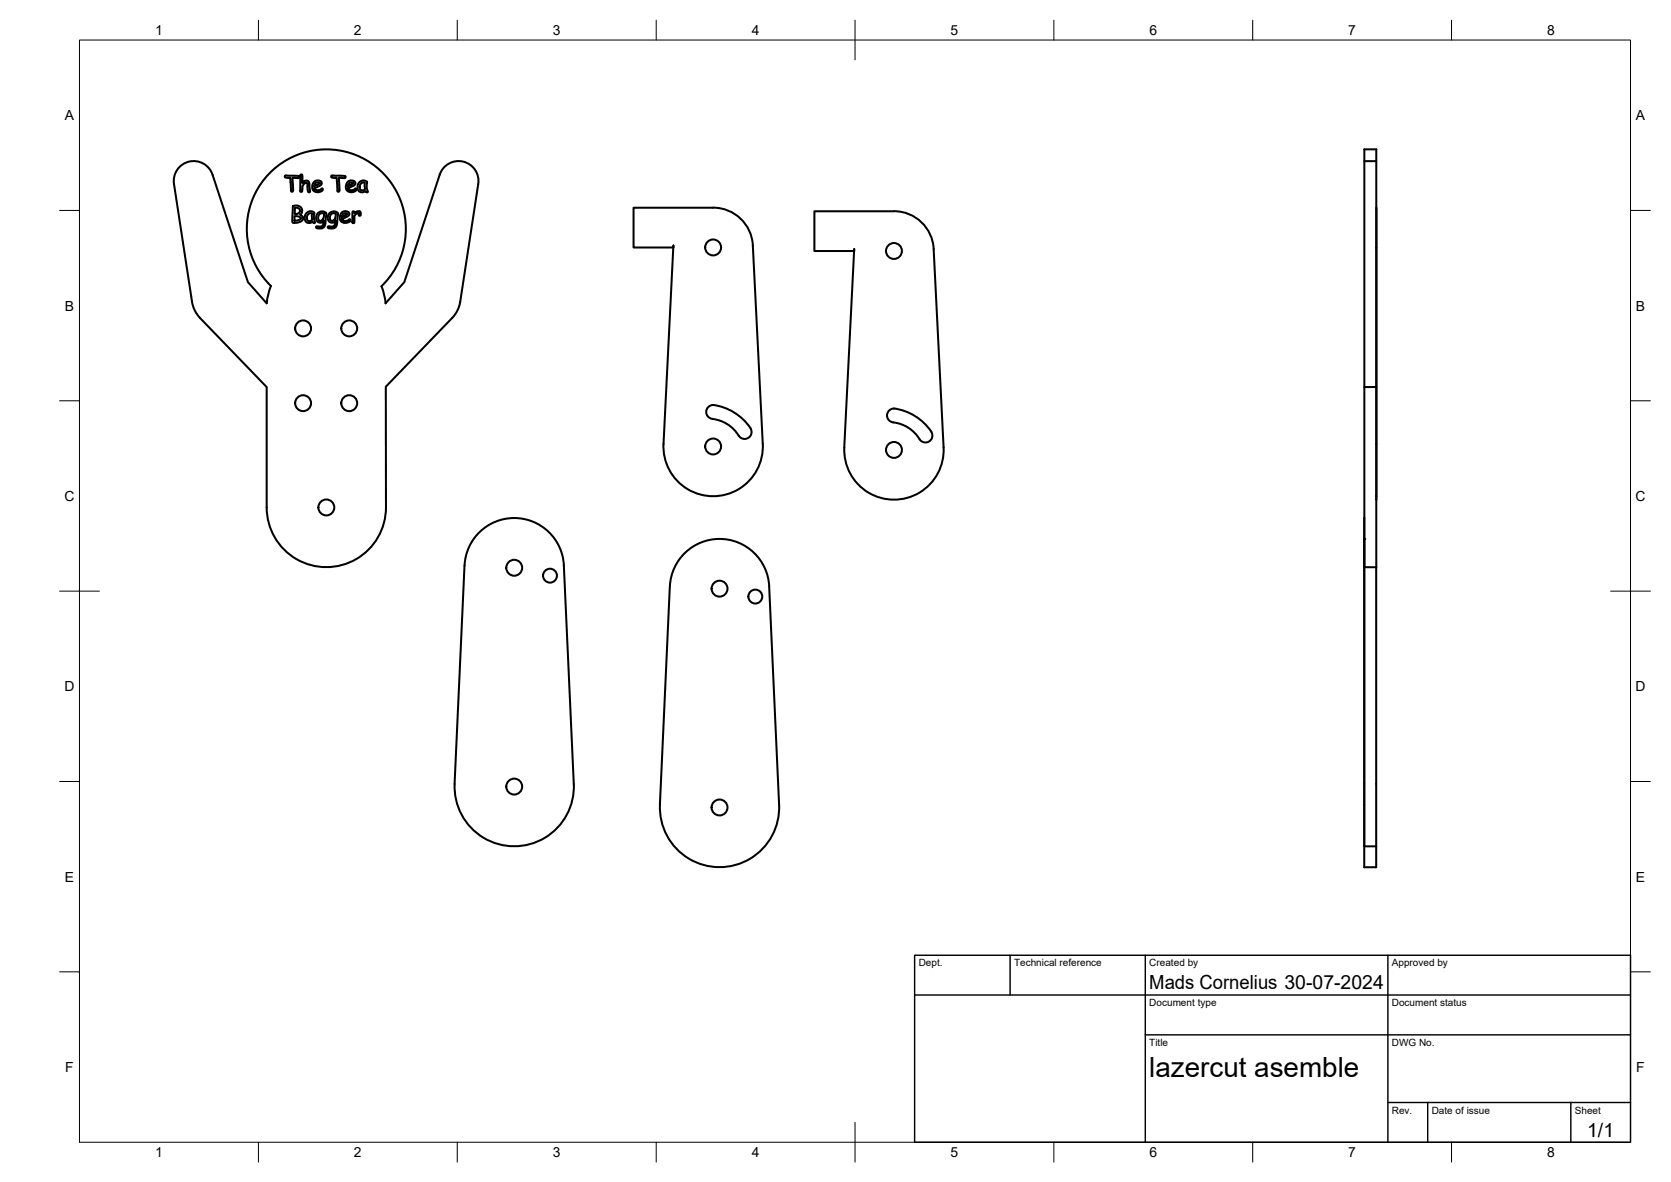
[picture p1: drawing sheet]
<svg xmlns="http://www.w3.org/2000/svg" width="420mm" height="297mm" viewBox="0 0 420 297" stroke-linecap="round" stroke-linejoin="round" font-family="sans-serif">
<!-- layer: Visible -->
<g fill="none" stroke="#000" stroke-width=".51">
<path d="M343 37.5h3.1v105h-3.1zM71.7 44.2l2.2-.1 1.3 .3-.1 .4-1.5-.1 .1 3.1-.2 .4-.3-.2-.2-3.3-1.2-.1-.2-.1zM73.7 51.8l1-.1 .6 .1a1.23 1.23 0 0 1 .1 2.2 .89 .89 0 0 1 .8 1.1l-.8 .7-.9 .2-.9-.1-.1-1zM74 54.3l1.4 .3a.31 .31 0 0 1 .3 .3 .31 .31 0 0 1-.3 .3l-1.4 .3zM74.1 52.2h.7l.4 .3 .2 .3-.1 .5a1.13 1.13 0 0 1-1.2 .4zM75.5 43.9l.3-.1 .2 .2v2a.9 .9 0 0 1 1.1-.7 .9 .9 0 0 1 .7 1.1l.2 1.6-.2 .3-.4-.2-.1-1.4a.48 .48 0 0 0-.2-.7 .48 .48 0 0 0-.7 .2l-.3 .6-.1 1.3-.4 .1a.49 .49 0 0 1-.1-.7zM77.1 53.5l.5-.3 .7-.1 .7 .3v.4a2.9 2.9 0 0 0 .2 2v.2a.33 .33 0 0 1-.4 .1 .33 .33 0 0 1-.2-.3l-.7 .2a1.41 1.41 0 0 1-1.3-.9 1.41 1.41 0 0 1 .5-1.6zM77.4 53.9l.1-.1a.6 .6 0 0 1 .9 0v.8a.62 .62 0 0 1-.5 1 .94 .94 0 0 1-.8-.7 .94 .94 0 0 1 .3-1zM78.9 45.7h.1a1.24 1.24 0 0 1 1.9 .2v.1a.92 .92 0 0 1-.9 .9l-1 .5a1.51 1.51 0 0 0 2 0l.2 .3-.5 .4-.8 .2-.8-.2a1.54 1.54 0 0 1-.2-2.4zM79.3 46.1l.4-.3 .8 .2-1.5 .8zM79.9 53.6l.7-.4 1.1 .1a.56 .56 0 0 1 .3 .9l-.1 1.4a1.54 1.54 0 0 1-.6 1.6 1.54 1.54 0 0 1-1.7 .1h-.1a.3 .3 0 0 1 .1-.5 .3 .3 0 0 1 .4 .1h.3a.99 .99 0 0 0 1.1-1.2v-.3a1.1 1.1 0 0 1-1.5 .3 1.1 1.1 0 0 1-.4-1.5zM80.2 53.9l.5-.3 .7 .1a1.51 1.51 0 0 1-.6 1.8 .55 .55 0 0 1-.8-.6z"/>
<path d="M82.8 53.6l.7-.4 1.1 .1a.56 .56 0 0 1 .3 .9l-.1 1.4a1.54 1.54 0 0 1-.6 1.6 1.54 1.54 0 0 1-1.6 .1h-.1a.3 .3 0 0 1 0-.5 .3 .3 0 0 1 .5 .1h.2a.99 .99 0 0 0 1.1-1.2v-.3a1.1 1.1 0 0 1-1.5 .3 1.1 1.1 0 0 1-.3-1.5zM83.3 53.8l.5-.2 .5 .1a1.51 1.51 0 0 1-.6 1.8 .55 .55 0 0 1-.7-.6v-.6zM83.3 44.2l2.3-.1 1.3 .3-.2 .4-1.5-.1 .2 3.1-.2 .4-.4-.2-.1-3.3-1.2-.1-.2-.1zM86 53.4l.1-.2a1.17 1.17 0 0 1 1.7 .4v.1a.92 .92 0 0 1-.8 .9l-1.1 .5a1.52 1.52 0 0 0 2.1 0l.1 .4-.4 .3-.7 .2-.9-.2a1.55 1.55 0 0 1-.1-2.4zM86.2 53.8l.5-.2 .7 .2-1.5 .8zM87.4 45.7a1.24 1.24 0 0 1 1.9 .2l.1 .1a.92 .92 0 0 1-.9 .9l-1 .5a1.48 1.48 0 0 0 2 0l.1 .1-.1 .4-.6 .3-.8 .1-.7-.3a1.65 1.65 0 0 1 0-2.3zM87.7 46.1l.5-.3 .7 .2-1.5 .8zM88.7 53.2h.3l.1 .3 .6-.3a.65 .65 0 0 1 .9 .1 .65 .65 0 0 1-.2 .9l-.2-.1a.42 .42 0 0 0-.2-.5 .42 .42 0 0 0-.5 .3l-.4 .4v1.7l-.3 .1-.2-.3zM90.3 45.8l1.1-.5 .8 .3v1.6l.3 .9-.2 .3a.72 .72 0 0 0-1.1-.1 1.4 1.4 0 0 1-1.3-1 1.4 1.4 0 0 1 .4-1.5zM90.7 46.2a.62 .62 0 0 1 1-.1v.8a.65 .65 0 0 1 0 .7 .65 .65 0 0 1-.7 .2l-.6-.5 .1-.7zM179.3 52.2h-20v10h10v-.5M179.3 52.2a10 10 0 0 1 10 9.5"/>
<path d="M224.8 53.1h-20v10h10v-.5M224.8 53.1a10 10 0 0 1 10 9.5M343 40.5h3.1M346.1 52.2v10M95.9 71.9a20 20 0 0 0 .4-28.4 20 20 0 0 0-28.4-.1 20 20 0 0 0 .2 28.5l-.7 2.4-.3 1.9-4.8-5.3-8.9-27a5 5 0 0 0-5.9-3.3 5 5 0 0 0-3.8 5.6l4.6 29.6 .5 1.9 1.5 2.2 16.8 17.4v30.2a15 15 0 0 0 15 15 15 15 0 0 0 14.9-15M95.9 71.9l.8 2.5 .2 1.8 4.8-5.3 8.9-27a5 5 0 0 1 5.9-3.3 5 5 0 0 1 3.8 5.6l-4.6 29.6-.5 1.9-1.5 2.2-16.7 17.3v30.3M169.3 61.7l-2.5 49.9a12.5 12.5 0 0 0 12.5 13.1 12.5 12.5 0 0 0 12.5-13.1l-2.5-49.9M214.8 62.6v.5M234.8 62.6l2.5 49.8a12.5 12.5 0 0 1-12.5 13.2 12.5 12.5 0 0 1-12.5-13.1l2.5-49.4M346.1 62.2v63.4M343 97.3h3.1M179.1 105.3a1.81 1.81 0 0 1-1.4-2.5 1.81 1.81 0 0 1 2.6-.9 13.6 13.6 0 0 1 8.4 5.7"/>
<path d="M179.1 105.3a9.2 9.2 0 0 1 6.9 4.5 1.75 1.75 0 0 0 2.3 .1 1.75 1.75 0 0 0 .4-2.3M223.6 103.1a2.06 2.06 0 0 1 2.2-.3 12.6 12.6 0 0 1 8.6 6.3 1.75 1.75 0 0 1-1.1 2 1.75 1.75 0 0 1-2.1-.7 9.2 9.2 0 0 0-7.1-4.4 1.75 1.75 0 0 1-.5-2.9zM343 130.2v82.5h3M343 135.4v82.5h3v-5.2M343 130.2h.1M141.8 142.1l2.5 54.9a15 15 0 0 1-15 15.7 15 15 0 0 1-15-15.7M141.8 142.1a12.5 12.5 0 0 0-12.5-11.9 12.5 12.5 0 0 0-12.5 11.9l-2.5 54.9M168.4 147.4l-2.5 54.9M168.4 147.4a12.5 12.5 0 0 1 12.5-12 12.5 12.5 0 0 1 12.5 12l2.5 54.9M346 142.5v70.2M165.9 202.2a15 15 0 0 0 15 15.7 15 15 0 0 0 15-15.7"/>
<circle cx="179.3" cy="62.2" r="2"/>
<circle cx="224.8" cy="63.1" r="2"/>
<circle cx="76.2" cy="82.5" r="2"/>
<circle cx="87.8" cy="82.5" r="2"/>
<circle cx="76.2" cy="101.3" r="2"/>
<circle cx="87.8" cy="101.3" r="2"/>
<circle cx="179.3" cy="112.2" r="2"/>
<circle cx="224.8" cy="113.1" r="2"/>
<circle cx="82.1" cy="127.5" r="2"/>
<circle cx="129.3" cy="142.7" r="2"/>
<circle cx="138.3" cy="144.7" r="1.75"/>
<circle cx="180.9" cy="147.9" r="2"/>
<circle cx="189.9" cy="149.9" r="1.75"/>
<circle cx="129.3" cy="197.7" r="2"/>
<circle cx="180.9" cy="202.9" r="2"/>
</g>
<circle cx="343" cy="135.4" r=".25" fill="#000"/>
<!-- layer: BORDER -->
<g fill="none" stroke="#000" stroke-width=".25">
<path d="M20 10.1h390v276.9h-390zM65 5.1v5M115 5.1v5M165 5.1v5M215 5.1v10M265 5.1v5M315 5.1v5M365 5.1v5M15 52.9h5M410 52.9h5M15 100.7h5M410 100.7h5"/>
<path d="M15 148.6h10M405 148.6h10M15 196.4h5M410 196.4h5M15 244.2h5M410 244.2h5M65 287v5M115 287v5M165 287v5M215 282.1v9.9M265 287v5M315 287v5"/>
<path d="M365 287v5"/>
</g>
<!-- layer: TITLEBLOCK -->
<path d="M230 240.1h180v46.9h-180zM230 250h180M254 240.1v9.9M288 240.1v46.9M349 240.1v46.9M288 260.1h122M349 277.1h61M359 277.1v9.9M395 277.1v9.9" fill="none" stroke="#000" stroke-width=".36"/>
<text font-size="7" x="289" y="270.6">lazercut asemble</text>
<g font-size="4.9">
<text x="289" y="248.5">Mads Cornelius 30-07-2024</text>
<text x="399.1" y="285.7">1/1</text>
</g>
<g font-size="3.5">
<text x="39" y="8.8">1</text>
<text x="89" y="8.8">2</text>
<text x="139" y="8.8">3</text>
<text x="189" y="8.8">4</text>
<text x="239" y="8.8">5</text>
<text x="289" y="8.8">6</text>
<text x="339" y="8.8">7</text>
<text x="389" y="8.8">8</text>
<text x="16.3" y="30.2">A</text>
<text x="411.3" y="30.2">A</text>
<text x="16.3" y="78">B</text>
<text x="411.3" y="78">B</text>
<text x="16.2" y="125.9">C</text>
<text x="411.2" y="125.9">C</text>
<text x="16.2" y="173.7">D</text>
<text x="411.2" y="173.7">D</text>
<text x="16.3" y="221.6">E</text>
<text x="411.3" y="221.6">E</text>
<text x="16.4" y="269.4">F</text>
<text x="411.4" y="269.4">F</text>
<text x="39" y="290.8">1</text>
<text x="89" y="290.8">2</text>
<text x="139" y="290.8">3</text>
<text x="189" y="290.8">4</text>
<text x="239" y="290.8">5</text>
<text x="289" y="290.8">6</text>
<text x="339" y="290.8">7</text>
<text x="389" y="290.8">8</text>
</g>
<g font-size="2.5">
<text x="231" y="242.9">Dept.</text>
<text x="255" y="242.9">Technical reference</text>
<text x="289" y="242.9">Created by</text>
<text x="350" y="242.9">Approved by</text>
<text x="289" y="252.8">Document type</text>
<text x="350" y="252.8">Document status</text>
<text x="289" y="262.9">Title</text>
<text x="350" y="262.9">DWG No.</text>
<text x="350" y="279.9">Rev.</text>
<text x="360" y="279.9">Date of issue</text>
<text x="396" y="279.9">Sheet</text>
</g>
</svg>
